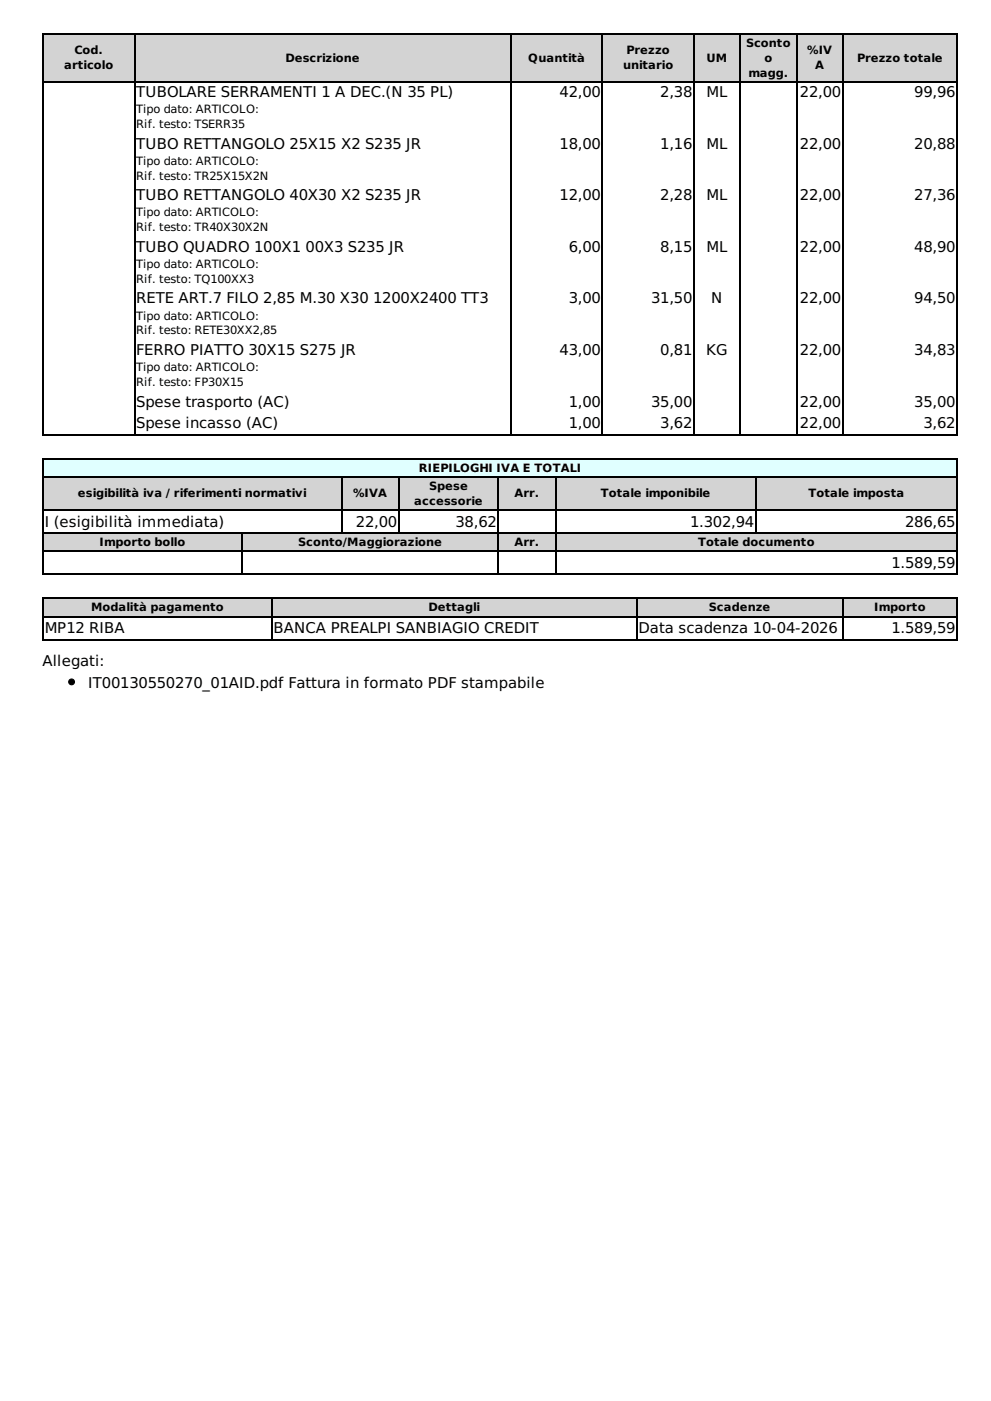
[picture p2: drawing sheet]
<svg xmlns="http://www.w3.org/2000/svg" width="210mm" height="297mm" viewBox="0 0 210 297" stroke-linecap="round" stroke-linejoin="round" font-family="sans-serif">
<g fill="#d3d3d3">
<path d="M9 7.1h19.4v10.2h-19.4z"/>
<path d="M28.4 7.1h79.9v10.2h-79.9z"/>
<path d="M108.3 7.1h19.4v10.2h-19.4z"/>
<path d="M127.7 7.1h19.4v10.2h-19.4z"/>
<path d="M147.1 7.1h9.7v10.2h-9.7z"/>
<path d="M156.8 7.1h12.2v10.2h-12.2z"/>
<path d="M169 7.1h9.7v10.2h-9.7z"/>
<path d="M178.7 7.1h24.3v10.2h-24.3z"/>
</g>
<path d="M9 7.2h194.2M9 17.4h194.2M9.1 7.1v85.2M28.5 7.1v85.2M108.4 7.1v85.2M127.8 7.1v85.2M147.2 7.1v85.2M157 7.1v85.2M169.1 7.1v85.2M178.8 7.1v85.2M203.1 7.1v85.2M9 92.1h194.2" fill="none" stroke="#000" stroke-width=".24"/>
<path d="M9 97.1h194v3.9h-194z" fill="#e0ffff"/>
<path d="M9 97.2h194.2M9.1 97.1v3.9M203.1 97.1v3.9" fill="none" stroke="#000" stroke-width=".24"/>
<g fill="#d3d3d3">
<path d="M9 101h63.4v7h-63.4z"/>
<path d="M72.4 101h12.1v7h-12.1z"/>
<path d="M84.5 101h21.1v7h-21.1z"/>
<path d="M105.6 101h12.2v7h-12.2z"/>
<path d="M117.8 101h42.4v7h-42.4z"/>
<path d="M160.2 101h42.8v7h-42.8z"/>
<path d="M9 112.9h42.2v3.9h-42.2z"/>
<path d="M51.2 112.9h54.4v3.9h-54.4z"/>
<path d="M105.6 112.9h12.2v3.9h-12.2z"/>
<path d="M117.8 112.9h85.2v3.9h-85.2z"/>
</g>
<g fill="none" stroke="#000" stroke-width=".24">
<path d="M9 101.1h194.2M9 108.2h194.2M9 113h194.2M9 116.9h194.2M9.1 101v20.9M51.4 112.9v9M72.5 101v12.1M84.6 101v12.1M105.7 101v20.9M117.9 101v20.9M160.4 101v12.1M203.1 101v20.9"/>
<path d="M9 121.8h194.2"/>
</g>
<g fill="#d3d3d3">
<path d="M9 126.7h48.5v3.9h-48.5z"/>
<path d="M57.5 126.7h77.5v3.9h-77.5z"/>
<path d="M135 126.7h43.7v3.9h-43.7z"/>
<path d="M178.7 126.7h24.3v3.9h-24.3z"/>
</g>
<path d="M9 135.6h194.2M9 126.9h194.2M9 130.7h194.2M9.1 126.7v9M57.7 126.7v9M135.1 126.7v9M178.8 126.7v9M203.1 126.7v9" fill="none" stroke="#000" stroke-width=".24"/>
<circle cx="15.2" cy="144.6" r=".61" fill="#000" stroke="#000" stroke-width=".24"/>
<g font-size="3.2">
<text x="28.9" y="20.6">TUBOLARE SERRAMENTI 1 A DEC.(N 35 PL)</text>
<text x="118.7" y="20.6">42,00</text>
<text x="140.1" y="20.6">2,38</text>
<text x="149.9" y="20.6">ML</text>
<text x="169.7" y="20.6">22,00</text>
<text x="194" y="20.6">99,96</text>
<text x="28.9" y="31.6">TUBO RETTANGOLO 25X15 X2 S235 JR</text>
<text x="118.7" y="31.6">18,00</text>
<text x="140.1" y="31.6">1,16</text>
<text x="149.9" y="31.6">ML</text>
<text x="169.7" y="31.6">22,00</text>
<text x="194" y="31.6">20,88</text>
<text x="28.9" y="42.5">TUBO RETTANGOLO 40X30 X2 S235 JR</text>
<text x="118.7" y="42.5">12,00</text>
<text x="140.1" y="42.5">2,28</text>
<text x="149.9" y="42.5">ML</text>
<text x="169.7" y="42.5">22,00</text>
<text x="194" y="42.5">27,36</text>
<text x="28.9" y="53.4">TUBO QUADRO 100X1</text>
<text x="64.8" y="53.4">00X3 S235 JR</text>
<text x="120.7" y="53.4">6,00</text>
<text x="140.1" y="53.4">8,15</text>
<text x="149.9" y="53.4">ML</text>
<text x="169.7" y="53.4">22,00</text>
<text x="194" y="53.4">48,90</text>
<text x="28.9" y="64.3">RETE ART.7 FILO 2,85 M.30 X30</text>
<text x="79.2" y="64.3">1200X2400 TT3</text>
<text x="120.7" y="64.3">3,00</text>
<text x="138.1" y="64.3">31,50</text>
<text x="150.9" y="64.3">N</text>
<text x="169.7" y="64.3">22,00</text>
<text x="194" y="64.3">94,50</text>
<text x="28.9" y="75.3">FERRO PIATTO 30X15 S275 JR</text>
<text x="118.7" y="75.3">43,00</text>
<text x="140.1" y="75.3">0,81</text>
<text x="149.8" y="75.3">KG</text>
<text x="169.7" y="75.3">22,00</text>
<text x="194" y="75.3">34,83</text>
<text x="28.9" y="86.2">Spese trasporto (AC)</text>
<text x="120.7" y="86.2">1,00</text>
<text x="138.1" y="86.2">35,00</text>
<text x="169.7" y="86.2">22,00</text>
<text x="194" y="86.2">35,00</text>
<text x="28.9" y="90.8">Spese incasso (AC)</text>
<text x="120.7" y="90.8">1,00</text>
<text x="140.1" y="90.8">3,62</text>
<text x="169.7" y="90.8">22,00</text>
<text x="195.9" y="90.8">3,62</text>
<text x="9.5" y="111.7">I (esigibilità immediata)</text>
<text x="75.5" y="111.7">22,00</text>
<text x="96.6" y="111.7">38,62</text>
<text x="146.4" y="111.7">1.302,94</text>
<text x="192" y="111.7">286,65</text>
<text x="189.1" y="120.4">1.589,59</text>
<text x="9.5" y="134.3">MP12 RIBA</text>
<text x="58" y="134.3">BANCA PREALPI SANBIAGIO CREDIT</text>
<text x="135.5" y="134.3">Data scadenza 10-04-2026</text>
<text x="189.1" y="134.3">1.589,59</text>
<text x="9" y="141.3">Allegati:</text>
<text x="18.7" y="145.9">IT00130550270_01AID.pdf Fattura in formato PDF stampabile</text>
</g>
<g font-size="2.4">
<text x="15.8" y="11.4">Cod.</text>
<text x="132.9" y="11.4">Prezzo</text>
<text x="158.3" y="10">Sconto</text>
<text x="171.3" y="11.4">%IV</text>
<text x="13.6" y="14.6">articolo</text>
<text x="60.6" y="13.1">Descrizione</text>
<text x="112" y="13.1">Quantità</text>
<text x="132.2" y="14.6">unitario</text>
<text x="149.9" y="13.1">UM</text>
<text x="158.8" y="16.3">magg.</text>
<text x="162.2" y="13.1">o</text>
<text x="173" y="14.6">A</text>
<text x="181.8" y="13.1">Prezzo totale</text>
<text x="28.9" y="24">Tipo dato: ARTICOLO:</text>
<text x="28.9" y="27.2">Rif. testo: TSERR35</text>
<text x="28.9" y="35">Tipo dato: ARTICOLO:</text>
<text x="28.9" y="38.1">Rif. testo: TR25X15X2N</text>
<text x="28.9" y="45.9">Tipo dato: ARTICOLO:</text>
<text x="28.9" y="49.1">Rif. testo: TR40X30X2N</text>
<text x="28.9" y="56.8">Tipo dato: ARTICOLO:</text>
<text x="28.9" y="60">Rif. testo: TQ100XX3</text>
<text x="28.9" y="67.7">Tipo dato: ARTICOLO:</text>
<text x="28.9" y="70.9">Rif. testo: RETE30XX2,85</text>
<text x="28.9" y="78.7">Tipo dato: ARTICOLO:</text>
<text x="28.9" y="81.8">Rif. testo: FP30X15</text>
<text x="88.9" y="100">RIEPILOGHI IVA E TOTALI</text>
<text x="16.5" y="105.4">esigibilità iva / riferimenti normativi</text>
<text x="74.9" y="105.4">%IVA</text>
<text x="87.9" y="107.1">accessorie</text>
<text x="91" y="103.9">Spese</text>
<text x="109.1" y="105.4">Arr.</text>
<text x="127.5" y="105.4">Totale imponibile</text>
<text x="171.5" y="105.4">Totale imposta</text>
<text x="21.1" y="115.8">Importo bollo</text>
<text x="63.3" y="115.8">Sconto/Maggiorazione</text>
<text x="109.1" y="115.8">Arr.</text>
<text x="148.1" y="115.8">Totale documento</text>
<text x="19.3" y="129.6">Modalità pagamento</text>
<text x="90.9" y="129.6">Dettagli</text>
<text x="150.4" y="129.6">Scadenze</text>
<text x="185.5" y="129.6">Importo</text>
</g>
</svg>
